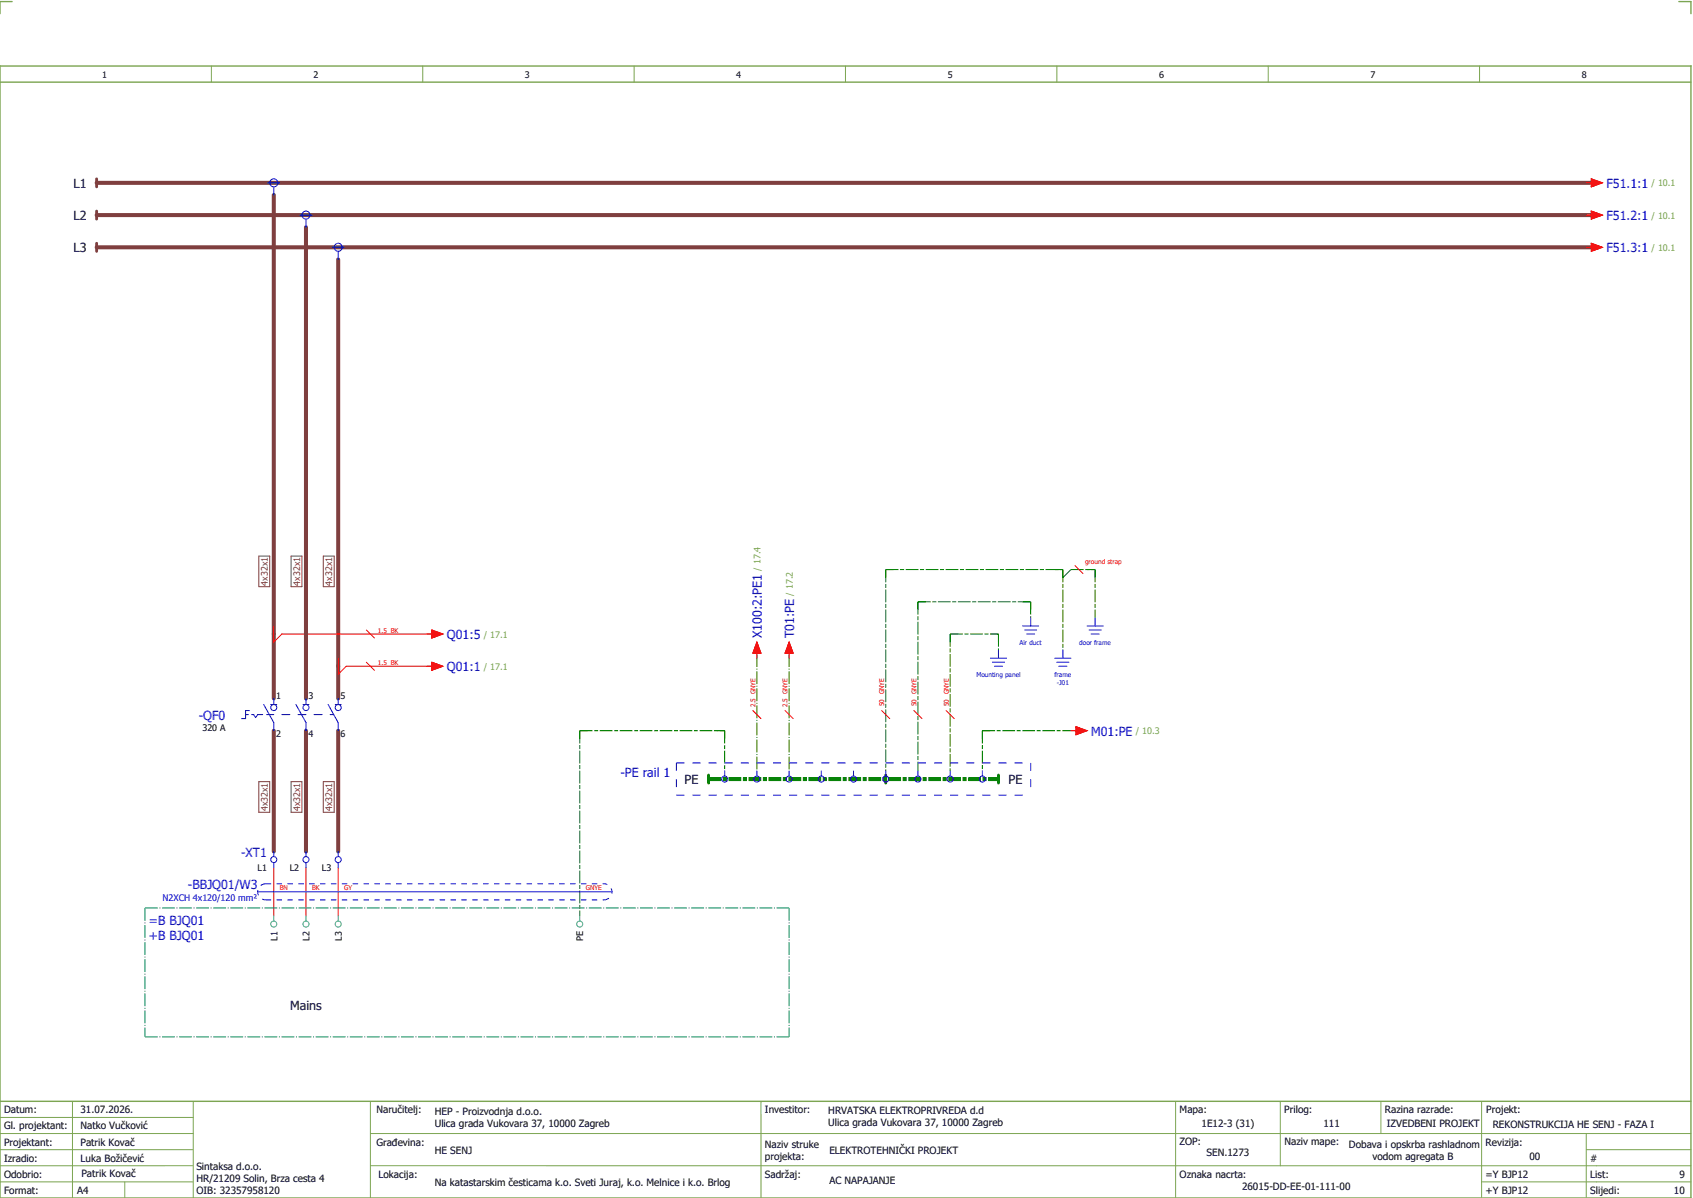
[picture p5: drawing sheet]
<svg xmlns="http://www.w3.org/2000/svg" width="421mm" height="297mm" viewBox="0 0 421 297" stroke-linecap="round" stroke-linejoin="round" font-family="sans-serif">
<path d="M0 16.4h420v281h-420zM3 .4h-3v3M417 .4h3v3M0 20.4h420M0 273.4h420" fill="none" stroke="#7ca552" stroke-width=".35"/>
<g fill="none" stroke="#7ca552" stroke-width=".25">
<path d="M52.5 16.4v4M105 16.4v4M157.5 16.4v4M210 16.4v4M262.5 16.4v4M315 16.4v4M367.5 16.4v4M0 277.4h48M18 273.4v24M48 273.4v24M92 273.4v24M189 273.4v24"/>
<path d="M292 273.4v23.8M318 273.4v16M343 273.4v8M368 273.4v23.8M0 281.4h48M0 285.4h47.8M0 293.4h47.8M31 293.4v4M47.8 289.4h-47.8M92 281.4h328M92 289.4h328M368 293.4h52"/>
<path d="M394 285.4h26M394 281.4v15.8"/>
</g>
<path d="M24 45.4h372M24 53.4h372M68 48.4v125M76 56.4v117M24 61.4h372M84 64.4v109M68 181.4v30M76 181.4v30M84 181.4v30" fill="none" stroke="#7f3f3f" stroke-width="1"/>
<g fill="none" stroke="#f00" stroke-width=".25">
<path d="M394 45.4h1.2M394 53.4h1.2M395.2 44.4l2.8 1-2.8 1zM395.2 52.4l2.8 1-2.8 1zM394 61.4h1.2M395.2 60.4l2.8 1-2.8 1zM68 155.4v4l2-2h38M91 156.4l2 2M107.3 156.4l2.7 1-2.7 1zM188 159.4l1 2.7h-2zM196 159.4l1 2.7h-2zM267 140.4l2 2"/>
<path d="M84 163.4v4l2-2h22M91 164.4l2 2M107.3 164.4l2.7 1-2.7 1zM187 176.4l2 2M188 162.1v1.3M195 176.4l2 2M196 162.1v1.3M219 176.4l2 2M227 176.4l2 2M235 176.4l2 2M266 181.4h1.2M267.2 180.4l2.8 1-2.8 1z"/>
<path d="M68 215.4v12M76 215.4v12M84 215.4v12"/>
</g>
<path d="M176 193.4h72" fill="none" stroke="#008000" stroke-width="1" stroke-dasharray="3.2 .4 1 .4" stroke-linecap="butt"/>
<g fill="none" stroke="#008000" stroke-width=".25" stroke-dasharray="3.2 .4 1 .4" stroke-linecap="butt">
<path d="M220 141.4h44M220 141.4v50M228 149.4h28M228 149.4v42M236 157.4h12M236 157.4v34M248 157.4v4M256 149.4v4M264 141.4v20M266 141.4h6M272 141.4v12M144 181.4h36"/>
<path d="M144 181.4v46M180 181.4v10M244 181.4h24M244 181.4v10"/>
</g>
<g fill="none" stroke="#008000" stroke-width=".25" stroke-dasharray="3.2 .4 .3 .4" stroke-linecap="butt">
<path d="M220 141.4h2M220 141.4v2M228 149.4h2M228 149.4v2M236 157.4h2M236 157.4v2M246 157.4h2M248 157.4v2M254 149.4h2M256 149.4v2M262 141.4h2M264 141.4v2"/>
<path d="M264 143.4l2-2M270 141.4h2M272 141.4v2M188 162.4v29M196 162.4v29M144 181.4h2M144 181.4v2M178 181.4h2M180 181.4v2M244 181.4h2M244 181.4v2"/>
</g>
<path d="M24 44.4v2M24 52.4v2M24 60.4v2" fill="none" stroke="#7f3f3f" stroke-width=".7"/>
<g fill="none" stroke="#00f" stroke-width=".25">
<path d="M66.5 45.4h3M68 46.4v2M74.5 53.4h3M76 54.4v2M82.5 61.4h3M84 62.4v2M254 155.4h4M254.5 156.4h3M255 157.4h2M256 153.4v2M270 155.4h4M270.5 156.4h3"/>
<path d="M271 157.4h2M272 153.4v2M61 177.4h.7M62 176.4h-1v2h-1M62.5 177.4h.5l.5 .7 .5-.7h1.3M65.5 174.9l2.5 4.5v2M66.2 177.4h1.8M67.3 174.9h1.5M68 173.4v1.5M70 177.4h2M73.5 174.9l2.5 4.5v2M74 177.4h2"/>
<path d="M75.2 174.9h1.5M76 173.4v1.5M78 177.4h2M81.5 174.9l2.5 4.5v2M82 177.4h.9M83.2 174.9h1.5M84 173.4v1.5M246 163.4h4M246.5 164.4h3M247 165.4h2M248 161.4v2M262 163.4h4"/>
<path d="M262.5 164.4h3M263 165.4h2M264 161.4v2M180 191.4v1.2M188 191.4v1.2M196 191.4v1.2M204 191.4v1.2M212 191.4v1.2M220 191.4v1.2M228 191.4v1.2M236 191.4v1.2M244 191.4v1.2"/>
<path d="M68 211.4v1.2M68 214.1v1.3M76 211.4v1.2M76 214.1v1.3M84 211.4v1.2M84 214.1v1.3M64 221.4h88"/>
<circle cx="68" cy="45.4" r="1"/>
<circle cx="76" cy="53.4" r="1"/>
<circle cx="84" cy="61.4" r="1"/>
<circle cx="68" cy="175.6" r=".75"/>
<circle cx="76" cy="175.6" r=".75"/>
<circle cx="84" cy="175.6" r=".75"/>
<circle cx="180" cy="193.4" r=".75"/>
<circle cx="188" cy="193.4" r=".75"/>
<circle cx="196" cy="193.4" r=".75"/>
<circle cx="204" cy="193.4" r=".75"/>
<circle cx="212" cy="193.4" r=".75"/>
<circle cx="220" cy="193.4" r=".75"/>
<circle cx="228" cy="193.4" r=".75"/>
<circle cx="236" cy="193.4" r=".75"/>
<circle cx="244" cy="193.4" r=".75"/>
<circle cx="68" cy="213.4" r=".75"/>
<circle cx="76" cy="213.4" r=".75"/>
<circle cx="84" cy="213.4" r=".75"/>
</g>
<path d="M176 192.4v2M220 192.4v2M248 192.4v2" fill="none" stroke="#008000" stroke-width=".7"/>
<path d="M36 225.4h160M36 225.4v32M196 225.4v32M36 257.4h160" fill="none" stroke="#007f7f" stroke-width=".25" stroke-dasharray="3.2 .4 .3 .4" stroke-linecap="butt"/>
<g fill="none" stroke="#00d2d2" stroke-width=".25">
<path d="M68 227.4v1.2M76 227.4v1.2M84 227.4v1.2M144 227.4v1.2"/>
<circle cx="68" cy="229.4" r=".75"/>
<circle cx="76" cy="229.4" r=".75"/>
<circle cx="84" cy="229.4" r=".75"/>
<circle cx="144" cy="229.4" r=".75"/>
</g>
<path d="M168 197.4h88M168 189.4h88M168 189.4v8M256 189.4v8" fill="none" stroke="#00f" stroke-width=".25" stroke-dasharray="2 2" stroke-linecap="butt"/>
<path d="M64.3 138h2.7v7.6h-2.7zM72.3 138h2.7v7.6h-2.7zM80.3 138h2.7v7.6h-2.7zM64.3 194h2.7v7.6h-2.7zM72.3 194h2.7v7.6h-2.7zM80.3 194h2.7v7.6h-2.7z" fill="none" stroke="#7f3f3f" stroke-width=".25"/>
<path d="M66 219.4h84M66 219.4a2 2 0 0 0-2 2 2 2 0 0 0 2 2M66 223.4h84M150 223.4a2 2 0 0 0 2-2 2 2 0 0 0-2-2" fill="none" stroke="#00f" stroke-width=".25" stroke-dasharray="1.4 1.4" stroke-linecap="butt"/>
<g fill="#f00" stroke="#f00" stroke-width=".25">
<path d="M395.2 44.4l2.8 1-2.8 1z"/>
<path d="M395.2 52.4l2.8 1-2.8 1z"/>
<path d="M395.2 60.4l2.8 1-2.8 1z"/>
<path d="M188 159.4l1 2.7h-2z"/>
<path d="M196 159.4l1 2.7h-2z"/>
<path d="M107.3 156.4l2.7 1-2.7 1z"/>
<path d="M107.3 164.4l2.7 1-2.7 1z"/>
<path d="M267.2 180.4l2.8 1-2.8 1z"/>
</g>
<g font-size="3.1">
<text x="18.3" y="46.6">L1</text>
<text x="18.3" y="54.6">L2</text>
<text x="18.3" y="62.6">L3</text>
<text x="170" y="194.6">PE</text>
<text x="250.5" y="194.6">PE</text>
<text x="72.1" y="250.6">Mains</text>
</g>
<g font-size="3.1" fill="#00f">
<text x="399" y="46.6">F51.1:1</text>
<text x="399" y="54.6">F51.2:1</text>
<text x="399" y="62.6">F51.3:1</text>
<text x="111" y="158.6">Q01:5</text>
<text x="189.2" y="158.4" transform="rotate(-90 189.2 158.4)">X100:2:PE1</text>
<text x="197.2" y="158.4" transform="rotate(-90 197.2 158.4)">T01:PE</text>
<text x="111" y="166.6">Q01:1</text>
<text x="49.4" y="178.6">-QF0</text>
<text x="271" y="182.6">M01:PE</text>
<text x="154.1" y="193">-PE rail 1</text>
<text x="59.9" y="212.6">-XT1</text>
<text x="46.6" y="220.8">-BBJQ01/W3</text>
<text x="37" y="229.5">=B BJQ01</text>
<text x="37" y="233.3">+B BJQ01</text>
</g>
<g font-size="2.5">
<text x="1" y="276.4">Datum:</text>
<text x="1" y="280.4">Gl. projektant:</text>
<text x="20" y="276.4">31.07.2026.</text>
<text x="20" y="280.4">Natko Vučković</text>
<text x="93.5" y="276.4">Naručitelj:</text>
<text x="108" y="276.9">HEP - Proizvodnja d.o.o.</text>
<text x="108" y="279.9">Ulica grada Vukovara 37, 10000 Zagreb</text>
<text x="190" y="276.4">Investitor:</text>
<text x="205.7" y="276.6">HRVATSKA ELEKTROPRIVREDA d.d</text>
<text x="205.7" y="279.6">Ulica grada Vukovara 37, 10000 Zagreb</text>
<text x="293" y="276.4">Mapa:</text>
<text x="298.4" y="279.9">1E12-3 (31)</text>
<text x="319" y="276.4">Prilog:</text>
<text x="328.7" y="279.9">111</text>
<text x="344" y="276.4">Razina razrade:</text>
<text x="344.4" y="279.9">IZVEDBENI PROJEKT</text>
<text x="369.2" y="276.3">Projekt:</text>
<text x="370.8" y="279.9">REKONSTRUKCIJA HE SENJ - FAZA I</text>
<text x="1" y="284.4">Projektant:</text>
<text x="20" y="284.4">Patrik Kovač</text>
<text x="93.5" y="284.4">Građevina:</text>
<text x="108" y="286.4">HE SENJ</text>
<text x="190" y="284.9">Naziv struke</text>
<text x="190" y="287.9">projekta:</text>
<text x="206" y="286.5">ELEKTROTEHNIČKI PROJEKT</text>
<text x="293" y="284.3">ZOP:</text>
<text x="299.7" y="286.9">SEN.1273</text>
<text x="319" y="284.3">Naziv mape:</text>
<text x="335.1" y="285">Dobava i opskrba rashladnom</text>
<text x="340.9" y="288">vodom agregata B</text>
<text x="369" y="284.4">Revizija:</text>
<text x="379.9" y="287.9">00</text>
<text x="1" y="288.4">Izradio:</text>
<text x="1" y="292.4">Odobrio:</text>
<text x="20" y="288.4">Luka Božičević</text>
<text x="20.2" y="292.3">Patrik Kovač</text>
<text x="48.8" y="290.4">Sintaksa d.o.o.</text>
<text x="48.8" y="293.4">HR/21209 Solin, Brza cesta 4</text>
<text x="94" y="292.4">Lokacija:</text>
<text x="190" y="292.4">Sadržaj:</text>
<text x="206" y="293.9">AC NAPAJANJE</text>
<text x="293" y="292.4">Oznaka nacrta:</text>
<text x="369" y="292.4">=Y BJP12</text>
<text x="395" y="292.4">List:</text>
<text x="395" y="288.4">#</text>
<text x="417.1" y="292.4">9</text>
<text x="1" y="296.4">Format:</text>
<text x="19.2" y="296.4">A4</text>
<text x="48.8" y="296.4">OIB: 32357958120</text>
<text x="108" y="294.4">Na katastarskim česticama k.o. Sveti Juraj, k.o. Melnice i k.o. Brlog</text>
<text x="308.5" y="295.4">26015-DD-EE-01-111-00</text>
<text x="369" y="296.4">+Y BJP12</text>
<text x="395" y="296.4">Slijedi:</text>
<text x="415.8" y="296.4">10</text>
</g>
<g font-size="2.2">
<text x="25.4" y="19.4">1</text>
<text x="77.9" y="19.4">2</text>
<text x="130.4" y="19.4">3</text>
<text x="182.9" y="19.4">4</text>
<text x="235.4" y="19.4">5</text>
<text x="287.9" y="19.4">6</text>
<text x="340.4" y="19.4">7</text>
<text x="392.9" y="19.4">8</text>
<text x="68.6" y="173.5">1</text>
<text x="76.6" y="173.5">3</text>
<text x="84.6" y="173.5">5</text>
<text x="50.3" y="181.5">320 A</text>
<text x="68.6" y="183">2</text>
<text x="76.6" y="183">4</text>
<text x="84.6" y="183">6</text>
<text x="64" y="216.3">L1</text>
<text x="72" y="216.3">L2</text>
<text x="80" y="216.3">L3</text>
<text x="68.9" y="233.6" transform="rotate(-90 68.9 233.6)">L1</text>
<text x="76.9" y="233.6" transform="rotate(-90 76.9 233.6)">L2</text>
<text x="84.9" y="233.6" transform="rotate(-90 84.9 233.6)">L3</text>
<text x="144.9" y="233.6" transform="rotate(-90 144.9 233.6)">PE</text>
</g>
<g font-size="2.2" fill="#7ca552">
<text x="410.2" y="46.3">/ 10.1</text>
<text x="410.2" y="54.3">/ 10.1</text>
<text x="410.2" y="62.3">/ 10.1</text>
<text x="188.9" y="141.7" transform="rotate(-90 188.9 141.7)">/ 17.4</text>
<text x="196.9" y="147.9" transform="rotate(-90 196.9 147.9)">/ 17.2</text>
<text x="120.2" y="158.3">/ 17.1</text>
<text x="120.2" y="166.3">/ 17.1</text>
<text x="282.1" y="182.3">/ 10.3</text>
</g>
<g font-size="2.2" fill="#7f3f3f">
<text x="66.5" y="145.4" transform="rotate(-90 66.5 145.4)">4x32x1</text>
<text x="74.5" y="145.4" transform="rotate(-90 74.5 145.4)">4x32x1</text>
<text x="82.5" y="145.4" transform="rotate(-90 82.5 145.4)">4x32x1</text>
<text x="66.5" y="201.4" transform="rotate(-90 66.5 201.4)">4x32x1</text>
<text x="74.5" y="201.4" transform="rotate(-90 74.5 201.4)">4x32x1</text>
<text x="82.5" y="201.4" transform="rotate(-90 82.5 201.4)">4x32x1</text>
</g>
<text font-size="2.2" fill="#00f" x="40.4" y="223.6">N2XCH 4x120/120 mm²</text>
<g font-size="1.6" fill="#f00">
<text x="269.5" y="140.1">ground strap</text>
<text x="93.9" y="157">1.5 BK</text>
<text x="93.9" y="165">1.5 BK</text>
<text x="187.6" y="175.5" transform="rotate(-90 187.6 175.5)">2.5 GNYE</text>
<text x="195.6" y="175.5" transform="rotate(-90 195.6 175.5)">2.5 GNYE</text>
<text x="219.6" y="175.3" transform="rotate(-90 219.6 175.3)">50 GNYE</text>
<text x="227.6" y="175.3" transform="rotate(-90 227.6 175.3)">50 GNYE</text>
<text x="235.6" y="175.3" transform="rotate(-90 235.6 175.3)">50 GNYE</text>
<text x="69.5" y="220.9">BN</text>
<text x="77.5" y="220.9">BK</text>
<text x="85.5" y="220.9">GY</text>
<text x="145.5" y="220.9">GNYE</text>
</g>
<g font-size="1.6" fill="#00f">
<text x="253.2" y="160">Air duct</text>
<text x="268.1" y="160">door frame</text>
<text x="242.5" y="168">Mounting panel</text>
<text x="261.9" y="168">frame</text>
<text x="262.5" y="170">-J01</text>
</g>
</svg>
